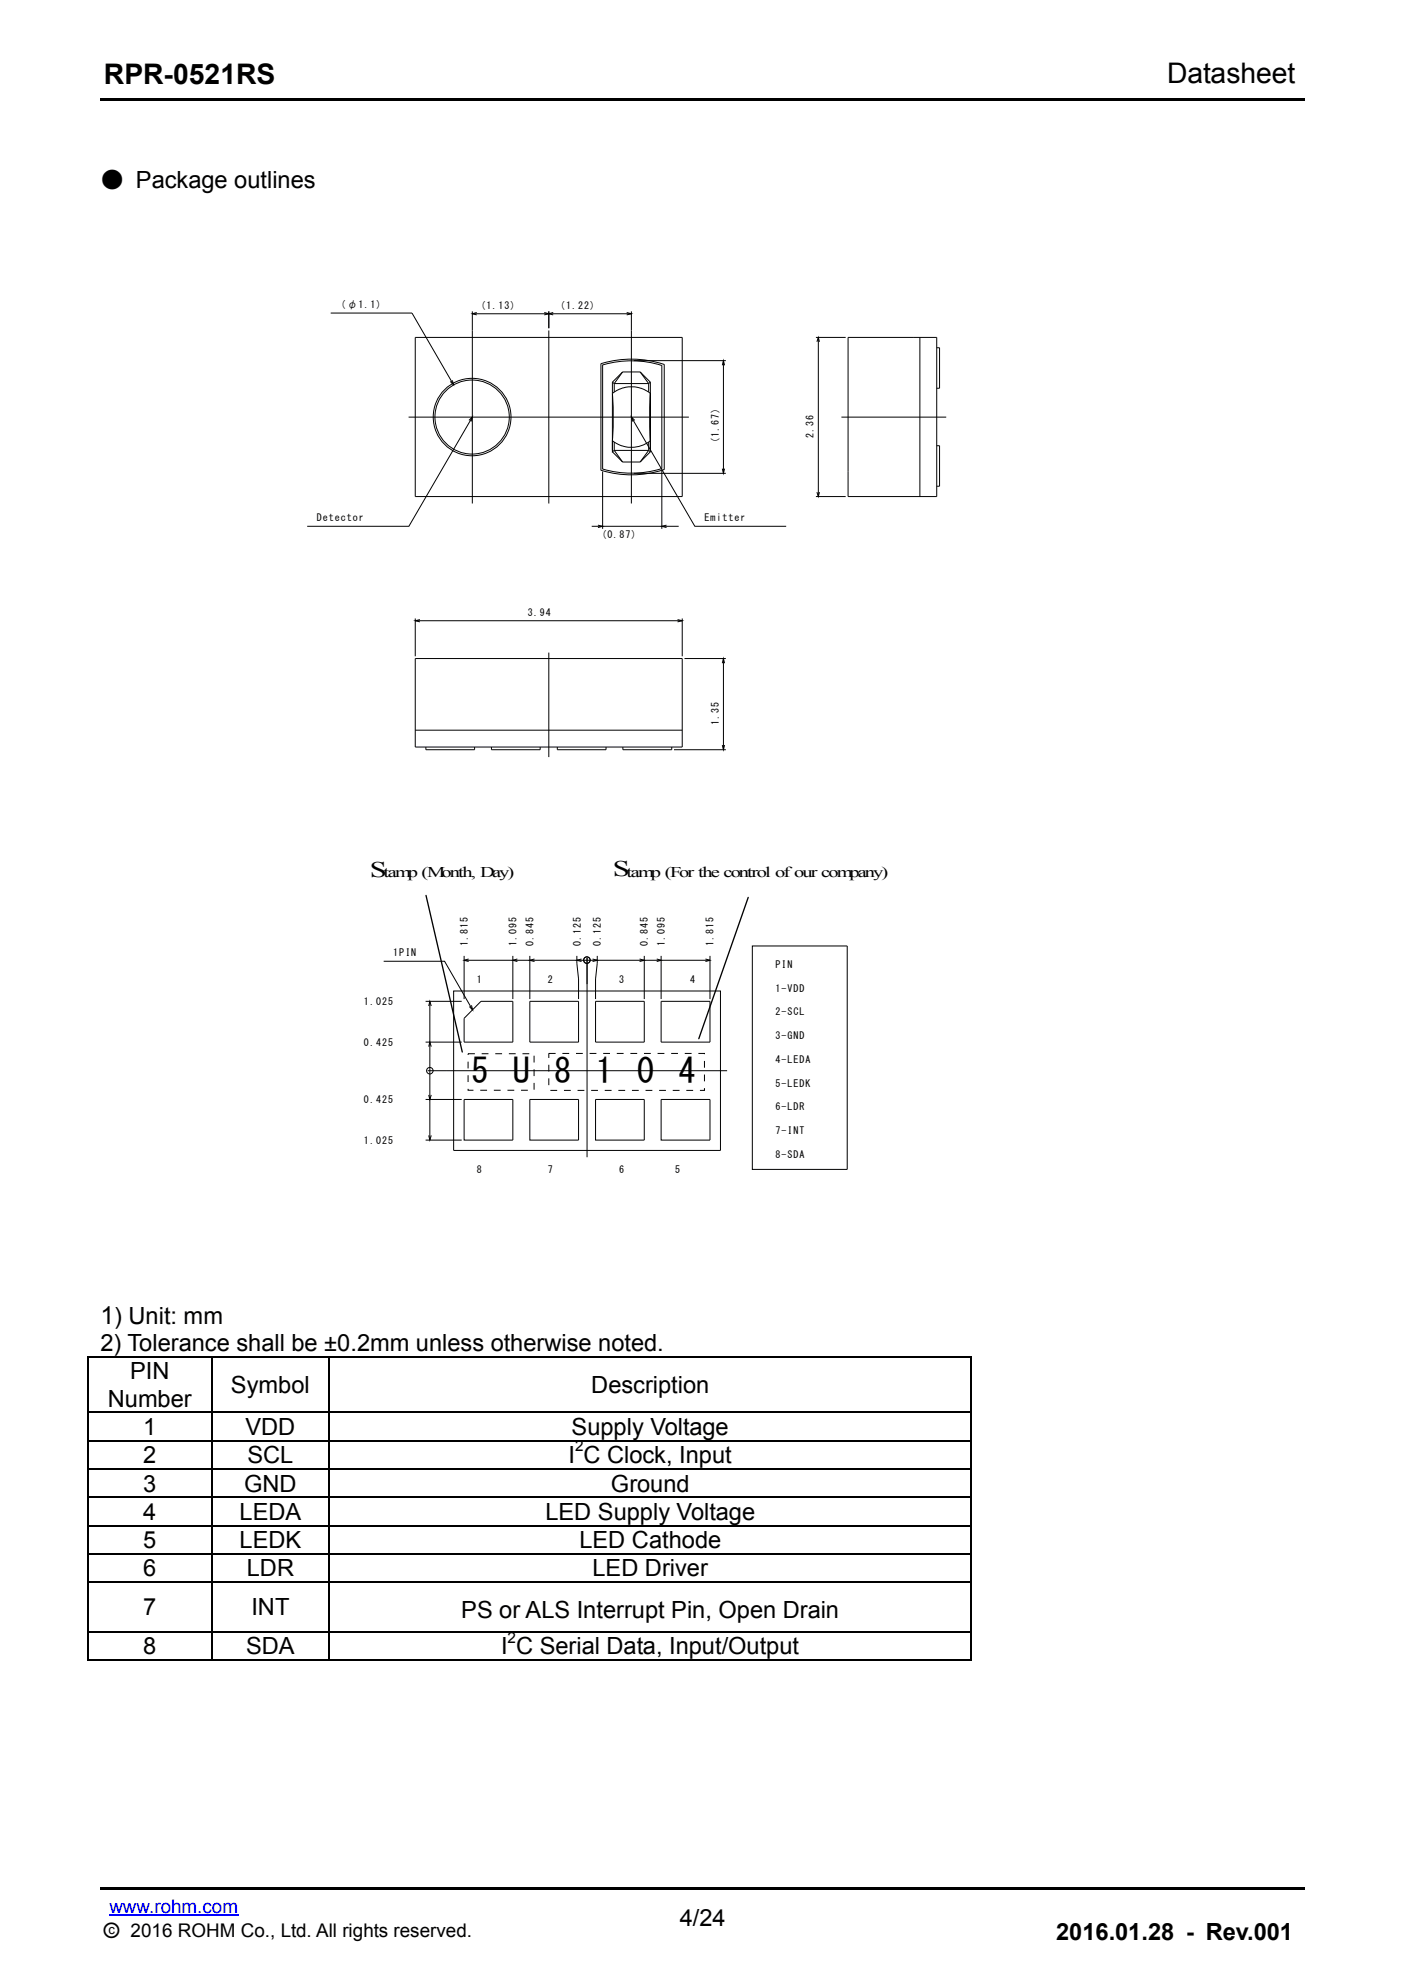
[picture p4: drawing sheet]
<svg xmlns="http://www.w3.org/2000/svg" width="210mm" height="297mm" viewBox="0 0 210 297" stroke-linecap="round" stroke-linejoin="round" font-family="sans-serif">
<path d="M16.3 286.3h19.3" fill="none" stroke="#00f" stroke-width=".21"/>
<path d="M15 282.4h180" fill="none" stroke="#000" stroke-width=".32"/>
<path d="M15 14.9h180" fill="none" stroke="#000" stroke-width=".34"/>
<path d="M13 202.8h.2v.1h-.2zM145.1 202.8h.1v.1h-.1zM145.1 248.1h.1v.2h-.1z" fill="#000"/>
<g fill="none" stroke="#000" stroke-width=".17">
<path d="M13 202.9h132.2M13 211.1h132.2M13 215.4h132.2M13 219.6h132.2M13.1 202.9v8.2M13.1 211.2v4.1M13.1 215.5v4M13.1 219.7v4.1M31.7 202.9v8.2M31.7 211.2v4.1M31.7 215.5v4M31.7 219.7v4.1"/>
<path d="M49.1 202.9v8.2M49.1 211.2v4.1M49.1 215.5v4M49.1 219.7v4.1M145.2 202.9v8.2M145.2 211.2v4.1M145.2 215.5v4M145.2 219.7v4.1M13 223.8h132.2M13 228.1h132.2M13 232.3h132.2M13 236.5h132.2"/>
<path d="M13.1 223.9v4.1M13.1 228.2v4M13.1 232.4v4.1M13.1 236.6v7.3M31.7 223.9v4.1M31.7 228.2v4M31.7 232.4v4.1M31.7 236.6v7.3M49.1 223.9v4.1M49.1 228.2v4M49.1 232.4v4.1M49.1 236.6v7.3"/>
<path d="M145.2 223.9v4.1M145.2 228.2v4M145.2 232.4v4.1M145.2 236.6v7.3M13 244h132.2M13 248.2h18.6M13.1 244.1v4.2M31.7 244.1v4.2M31.7 248.2h17.4M49.1 244.1v4.2M49.2 248.2h95.9M145.2 244.1v4.2"/>
</g>
<g fill="none" stroke="#000" stroke-width=".15">
<path d="M49.4 46.8h12.2l6.2 10.7M62.1 50.4h39.9v23.8h-39.9zM67.6 56.9l.2 .6-.5-.5M70.6 46.9h23.8M70.6 46.5v28.8M71.2 46.7l-.6 .2 .6 .2M81.3 46.7l.7 .2-.7 .2M82 46.5v2.6M82 49.4v25.9M82.7 46.7l-.7 .2 .7 .2M89.8 54.3v16M89.8 54.4a15.6 15.6 0 0 1 9.5 .1v15.7a15.8 15.8 0 0 1-9.5 .1"/>
<path d="M90.1 54.5v15.6a15.5 15.5 0 0 0 8.8 0v-15.5a15.3 15.3 0 0 0-8.8-.1M91.5 57.1v10.2M91.5 57.1l.3 .2M91.8 57.3v1.3M91.8 57.3h5.1M93 55.6l-1.5 1.5M93 55.6l-1.2 1.7M93 55.6h2.7M93.7 46.7l.7 .2-.7 .2M94.4 46.5v28.8M94.7 53.9h13.8M95.7 55.6l1.5 1.5"/>
<path d="M95.7 55.6l1.2 1.7M96.9 57.3v1.3M97.2 57.1l-.3 .2M97.2 57.1v10.2M97.2 58.8l-.1 3.5 .1 3.6M107.9 54.6l.2-.7 .2 .7M108.1 53.9v16.9M121.9 50.4h4.5M122.1 51.1l.2-.7 .2 .7M122.3 50.4v23.8M126.7 50.4h13.3v23.8h-13.3zM137.5 50.4v23.8"/>
<path d="M140 52h.4v6h-.4M61.1 62.4h41.9M70.1 62.8l.5-.5-.2 .7M70.6 62.4l-9.5 16.3h-15.2M88.4 78.7h13M89.4 78.5l.7 .2-.7 .2M90.1 70.5v8.6M91.5 65.9v1.6l.3-.2M91.5 67.5l1.5 1.6M91.8 66.1v1.2M91.8 67.3l1.2 1.8M91.8 67.3h5.1"/>
<path d="M93 69.1h2.7M94.4 62.4l9.4 16.3h13.7M94.7 70.8h13.8M94.9 62.8l-.5-.5 .2 .7M96.9 67.3l.3 .2M96.9 67.3l-1.2 1.8M96.9 66.1v1.2M97.2 65.9a4.5 4.5 0 0 1-4.7 .6l-1-.6 .2-3.5-.2-3.6 1.1-.6 .8-.3a4.5 4.5 0 0 1 3.8 .9v8.7l-1.5 1.6M98.9 70.4v8.7M99.6 78.5l-.7 .2 .7 .2M107.9 70.1l.2 .7 .2-.7M121.9 74.2h4.5"/>
<path d="M122.1 73.6l.2 .6 .2-.6M125.8 62.4h15.6M140 66.6h.4v6.1h-.4M62.1 92.5v5.6M62.1 92.8h39.9M62.1 98.4h39.9v13.3h-39.9zM62.8 92.6l-.7 .2 .7 .2M82 97.6v15.6M101.3 92.6l.7 .2-.7 .2M102 92.5v5.6M102.3 98.4h6.2M107.9 99.1l.2-.7 .2 .7"/>
<path d="M108.1 98.4v13.7M62.1 109.2h39.9M63.6 111.7v.4h7.3v-.4M73.4 111.7v.4h7.3v-.4M83.3 111.7v.4h7.3v-.4M93.1 111.7v.4h7.3v-.4M100.7 112.1h7.8M107.9 111.4l.2 .7 .2-.7M57.3 143.7h9.1l4.2 7.3M63.6 155.8h5.4M63.6 149.7h5.4M64.1 150.4l.1-.7 .3 .7"/>
<path d="M64.1 156.5l.1-.7 .3 .7M64.2 149.7v20.7M67.8 148.1h39.9v23.9h-39.9zM69.4 142.9v6.5M69.4 143.6h36.7M70 143.4l-.6 .2 .6 .1M70.5 150.3l.1 .7-.5-.5M71.9 149.7h4.7v6.1h-7.2v-3.6zM76.6 142.9v6.5M77.3 143.4l-.7 .2 .7 .1M79.2 149.7h7.3v6.1h-7.3zM79.2 142.9v6.5"/>
<path d="M79.9 143.4l-.7 .2 .7 .1M86.2 142.9v1.1l.3 2.3v3.1M86.9 143.4l-.7 .2 .7 .1M87.7 143.2v29.8M88.6 143.4l.7 .2-.7 .1M89 149.7h7.3v6.1h-7.3zM89.3 142.9v1.1l-.3 2.3v3.1M95.6 143.4l.7 .2-.7 .1M96.3 142.9v6.5M98.1 143.4l.7 .2-.7 .1M98.8 142.9v6.5M98.8 149.7h7.3v6.1h-7.3z"/>
<path d="M105.4 143.4l.7 .2-.7 .1M106.1 142.9v6.5M112.4 141.4h14.2v33.4h-14.2zM63.6 164.4h5.4M63.6 170.4h5.4M63.9 160.1h44.8M64.1 163.7l.1 .7 .3-.7M64.1 169.7l.1 .7 .3-.7M69.4 164.4h7.2v6h-7.2zM79.2 164.4h7.3v6h-7.3zM89 164.4h7.3v6h-7.3zM98.8 164.4h7.3v6h-7.3z"/>
<circle cx="70.6" cy="62.3" r="5.8"/>
<circle cx="70.6" cy="62.3" r="5.5"/>
<circle cx="87.7" cy="143.5" r=".49"/>
<circle cx="64.2" cy="160.1" r=".49"/>
</g>
<path d="M70 157.5h9.8v5.5h-9.8zM82 157.5h23.3v5.5h-23.3z" fill="none" stroke="#000" stroke-width=".15" stroke-dasharray="1 1 1 1 1 1 1 1" stroke-linecap="butt"/>
<path d="M63.7 133.9l5.4 23.4M111.8 134.2l-7.4 21.1" fill="none" stroke="#000" stroke-width=".2"/>
<g font-size="5.1">
<text x="70.5" y="161.9">5</text>
<text x="76.7" y="161.9">U</text>
<text x="82.8" y="161.9">8</text>
<text x="89" y="161.9">1</text>
<text x="95.2" y="161.9">0</text>
<text x="101.4" y="161.9">4</text>
</g>
<g font-size="4.2">
<text x="15.5" y="12.6">RPR-0521RS</text>
<text x="174.4" y="12.4">Datasheet</text>
</g>
<text font-size="3.7" x="15" y="197.9">1) Unit: mm</text>
<g font-size="3.5">
<text x="15" y="28.2">● Package outlines</text>
<text x="15" y="202">2) Tolerance shall be ±0.2mm unless otherwise noted.</text>
<text x="19.4" y="206.2">PIN</text>
<text x="34.5" y="208.2">Symbol</text>
<text x="88.4" y="208.2">Description</text>
<text x="16.1" y="210.3">Number</text>
<text x="21.4" y="214.5">1</text>
<text x="36.7" y="214.5">VDD</text>
<text x="85.4" y="214.5">Supply Voltage</text>
<text x="21.4" y="218.7">2</text>
<text x="37" y="218.7">SCL</text>
<text x="85" y="218.7">I C Clock, Input</text>
<text x="21.4" y="223">3</text>
<text x="21.4" y="227.2">4</text>
<text x="35.8" y="227.2">LEDA</text>
<text x="36.5" y="223">GND</text>
<text x="81.5" y="227.2">LED Supply Voltage</text>
<text x="91.3" y="223">Ground</text>
<text x="21.4" y="231.4">5</text>
<text x="35.8" y="231.4">LEDK</text>
<text x="86.6" y="231.4">LED Cathode</text>
<text x="21.4" y="235.7">6</text>
<text x="36.9" y="235.7">LDR</text>
<text x="88.5" y="235.7">LED Driver</text>
<text x="21.4" y="241.5">7</text>
<text x="37.6" y="241.5">INT</text>
<text x="68.9" y="241.9">PS or ALS Interrupt Pin, Open Drain</text>
<text x="21.4" y="247.3">8</text>
<text x="36.8" y="247.3">SDA</text>
<text x="74.9" y="247.3">I C Serial Data, Input/Output</text>
<text x="101.6" y="288">4/24</text>
<text x="157.8" y="290">2016.01.28 - Rev.001</text>
</g>
<g font-size="3.3">
<text x="55.3" y="131.1">S</text>
<text x="91.6" y="131">S</text>
</g>
<text font-size="2.8" fill="#00f" x="16.3" y="285.9">www.rohm.com</text>
<text font-size="2.8" x="15.3" y="289.5">○ 2016 ROHM Co., Ltd. All rights reserved.</text>
<g font-size="2.3">
<text x="85.9" y="217">2</text>
<text x="75.9" y="245.6">2</text>
</g>
<g font-size="2.2">
<text x="57.3" y="131.1">tamp (Month, Day)</text>
<text x="93.6" y="131">tamp (For the control ofour company)</text>
</g>
<text font-size="1.9" x="16.2" y="289.2">c</text>
<g font-size="1.5">
<text x="50.9" y="46.1">( φ1.1)</text>
<text x="71.8" y="46.2">(1.13)</text>
<text x="83.7" y="46.2">(1.22)</text>
<text x="121.6" y="65.4" transform="rotate(-90 121.6 65.4)">2.36</text>
<text x="107.4" y="66.2" transform="rotate(-90 107.4 66.2)">(1.67)</text>
<text x="47.3" y="78">Detector</text>
<text x="105.3" y="78">Emitter</text>
<text x="89.9" y="80.5">(0.87)</text>
<text x="78.9" y="92.1">3.94</text>
<text x="107.4" y="108.4" transform="rotate(-90 107.4 108.4)">1.35</text>
<text x="58.8" y="143">1PIN</text>
<text x="69.9" y="141.5" transform="rotate(-90 69.9 141.5)">1.815</text>
<text x="77.2" y="141.5" transform="rotate(-90 77.2 141.5)">1.095</text>
<text x="79.7" y="141.5" transform="rotate(-90 79.7 141.5)">0.845</text>
<text x="86.8" y="141.5" transform="rotate(-90 86.8 141.5)">0.125</text>
<text x="89.8" y="141.5" transform="rotate(-90 89.8 141.5)">0.125</text>
<text x="96.8" y="141.5" transform="rotate(-90 96.8 141.5)">0.845</text>
<text x="99.4" y="141.5" transform="rotate(-90 99.4 141.5)">1.095</text>
<text x="106.7" y="141.5" transform="rotate(-90 106.7 141.5)">1.815</text>
<text x="71.2" y="147">1</text>
<text x="81.9" y="147">2</text>
<text x="92.5" y="147">3</text>
<text x="103.1" y="147">4</text>
<text x="115.9" y="148.3">1-VDD</text>
<text x="115.9" y="144.7">PIN</text>
<text x="54.4" y="150.2">1.025</text>
<text x="115.9" y="151.8">2-SCL</text>
<text x="115.9" y="155.4">3-GND</text>
<text x="54.4" y="156.3">0.425</text>
<text x="115.9" y="158.9">4-LEDA</text>
<text x="54.4" y="164.9">0.425</text>
<text x="115.9" y="162.4">5-LEDK</text>
<text x="115.9" y="166">6-LDR</text>
<text x="54.4" y="171">1.025</text>
<text x="115.9" y="169.5">7-INT</text>
<text x="115.9" y="173.1">8-SDA</text>
<text x="71.2" y="175.3">8</text>
<text x="81.9" y="175.3">7</text>
<text x="92.5" y="175.3">6</text>
<text x="100.9" y="175.3">5</text>
</g>
</svg>
